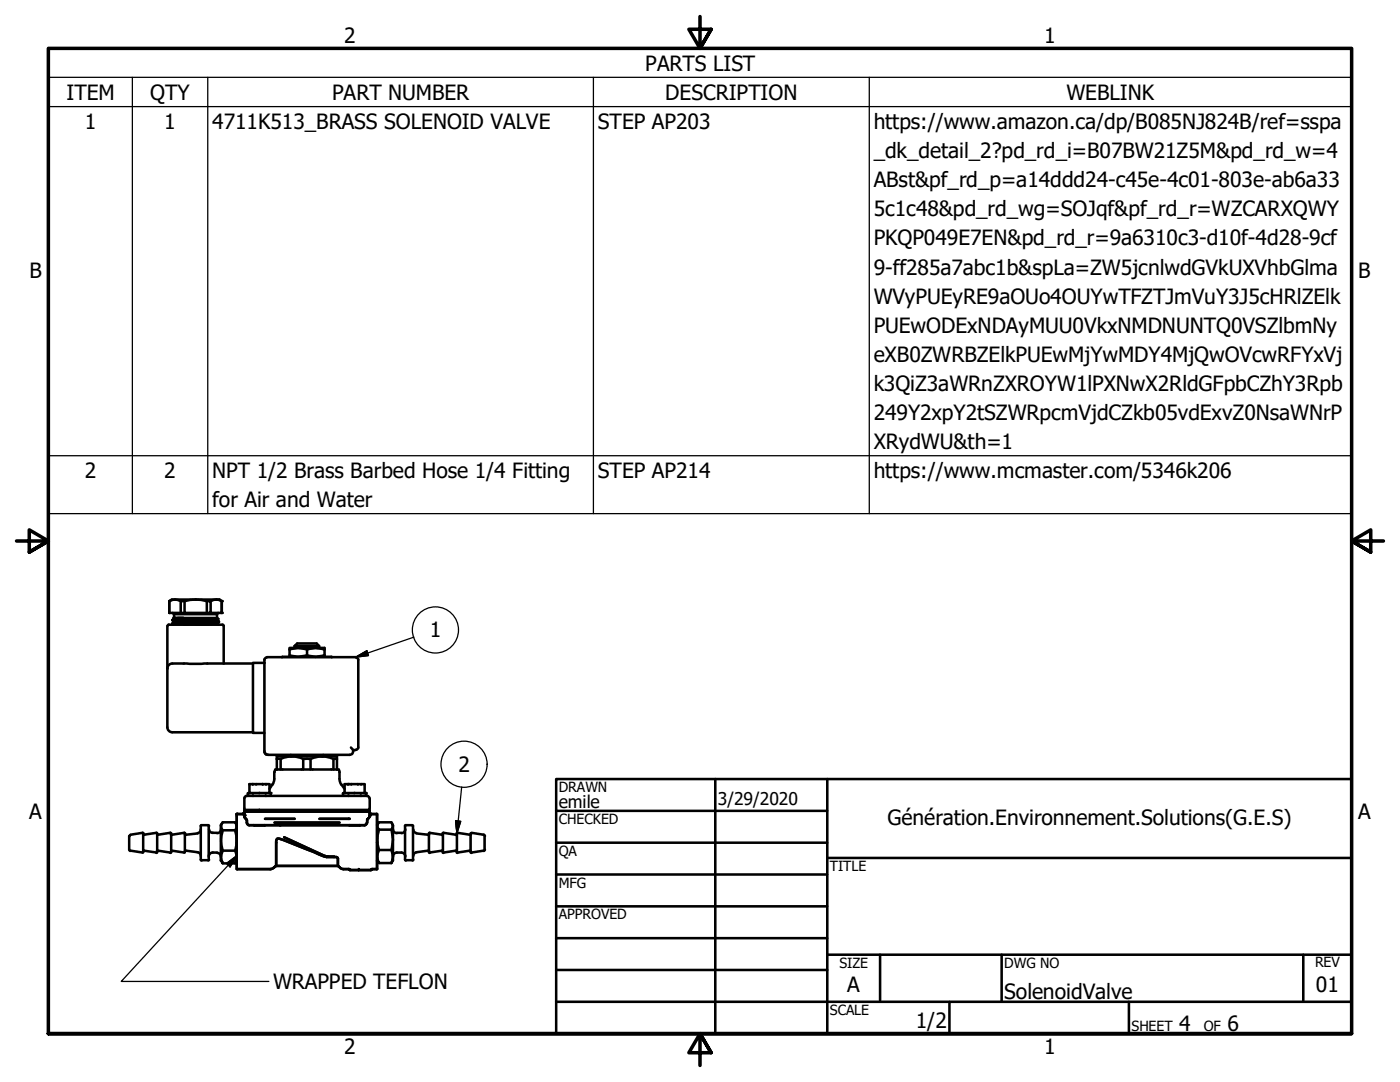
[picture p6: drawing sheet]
<svg xmlns="http://www.w3.org/2000/svg" width="279mm" height="216mm" viewBox="0 0 279 216" stroke-linecap="round" stroke-linejoin="round" font-family="sans-serif">
<!-- layer: Visible (ANSI) -->
<g fill="none" stroke="#000" stroke-width=".51">
<path d="M33.8 120v2.3M33.8 120a2.22 2.22 0 0 1 2.3 0M36.8 120v2.3h4.5M36.8 120h-.7v2.3h.7M39.1 119.6l-2.3 .4M39.1 119.6l2.2 .4M39.1 119.6h-4.8l-.5 .4M39.1 119.6h4.7l.5 .4M42 120a2.1 2.1 0 0 1 2.3 0M44.3 120v2.3h-2.3v-2.3h-.7v2.3h.7M44.3 120v2.3M33.4 124.9v19.5a1.33 1.33 0 0 0 .6 1.6l.4 .1"/>
<path d="M33.5 124.9l.2-.2h10.9v7.7M33.8 122.3h2.3M34.4 132.4a.98 .98 0 0 0-1 1M34.4 132.4h16.1M34.4 123.7v.1M34.4 124.4v.1M34.4 124.5l.2 .2M34.4 123.8l.3 .3M34.5 122.3l.2 .3M34.7 123.3h8.6M34.7 123.4l1.9-.1-1.7 .3M34.7 122.6h8.6"/>
<path d="M34.7 122.6v.8M34.7 124.1l-.3 .3M34.7 123.4l-.3 .3M34.9 123.6l-.5 .1M34.9 123.6h2.1M37 123.6l-2.6 .2M43.3 123.3l.3 .2M43.4 124.4l-6.7 .3M43.4 123.7l-8 .3h-.7v.1M43.4 124.5l-4.1 .2M43.4 123.8l-8.7 .3M43.4 124.5l.2 .2"/>
<path d="M43.4 123.8l.3 .2M43.4 123.7v.1M43.4 124.4v.1M43.6 123.5l-6.6 .1M43.6 122.3l-.3 .3v.7M43.6 123.5l-.2 .2M43.7 124.1l-9.3 .4M43.7 124l-9.3 .4M43.7 124v.1M43.7 124.1l-.3 .3M52.8 132.3v17.6a.76 .76 0 0 0 .7 .7h16.3a.72 .72 0 0 0 .7-.9M52.8 132.3h-2.3v13.9h2.3"/>
<path d="M52.8 131.6v.7M53.2 131.2l-.4 .2v.3M53.3 131.1h17.7M56.3 131.2h9.9M57.8 129.6v-.3h7v1.8M57.8 129.6l.4-.1a4.8 4.8 0 0 1 3.1 .1l.4-.1a4.8 4.8 0 0 1 3.1 .1M57.8 129.6v1.5M57.8 130.7l.4 .2a4.8 4.8 0 0 0 3.1-.2M58.8 128.9l.5-.5h3.9l.5 .5v.4M58.8 128.9h4.9M58.8 128.9v.4M61.3 130.7l.4 .2a4.8 4.8 0 0 0 3.1-.2"/>
<path d="M61.3 129.6v1.1M71 131.2l.3 .1 .2 .4M71.5 131.6v17.6M34.4 146.1h16.1M49.2 158.8l-.4 .2v.3l.1 2.3M49.3 158.8h24M49.5 158.3v.4M49.6 158.2l-.1 .1M49.6 158.2h2.2M49.8 158.1v.1M49.8 158.2v-1.7h3.9l.1 1.7M50.4 156.5h.1"/>
<path d="M50.5 158.7v.1M51.1 156.5h.1M51.9 158.2h1.7M52.4 156.5h.1M52.8 150.1l.2 .4M53 158.7v.1M53.1 156.5h.1M53.1 150.5l.3 .1M53.7 158.2h.3M53.7 158.1v.1M53.9 158.2l.1 .1M54 158.3v.4"/>
<path d="M54.4 156.5l-.6 .9M54.7 155.4l-.3 1.2M54.7 154.1v1.3M54.9 153.5h1.1M54.9 153.6l-.1 .5M55.2 153.5v-2.6h12v2.6M55.2 151.4h.8M56 151.4a5.3 5.3 0 0 1 4.5 0h1.5a5.4 5.4 0 0 1 4.5 0h.7M56 151.4v2.1h6M58 150.6v.3M60.5 151.4v2.1M62 151.4v2.1h5.2"/>
<path d="M64.5 150.6v.3M66.5 151.4v2.1M67.2 153.5h.4M67.6 153.6l.2 1.8M67.8 155.4l.3 1.2M68.1 156.5l.7 .9M68.5 158.3v.4M68.5 158.2v.1M68.6 158.2h2.2M68.8 158.2v-1.7h3.9v1.7M69.5 156.5h-.1M69.5 158.7v.1"/>
<path d="M70 149.2l.5 .5M70.1 156.5h.1M70.5 149.7h.5M70.9 158.2h1.7M71.4 156.5h.1M71.5 149.1l-.1 .3-.4 .2M72 158.7v.1M72.1 156.5h.1M72.7 158.2h.3M73 158.2l.1 .1M73.1 158.3v.4M73.2 158.8l.3 .1 .2 .4"/>
<path d="M73.8 159.3v2M25.8 169.5l.2 .3M25.8 166.8v2.7M26 166.6l-.2 .2M26 169.7l2.4 .4M28.6 166.5l.2 .1M28.6 166.3v3.7M28.6 170l-.1 .1M28.6 166.3l-.1-.1-2.5 .4M28.7 169.7l2.5 .4M28.8 169.7l-.2 .2M31.2 166.2l.2 .1"/>
<path d="M31.2 166.2l-2.5 .4M31.3 169.9l.2-.2 2.5 .4M31.4 166.3v3.7M31.4 170l-.2 .2M34.1 166.5l.2 .1M34.2 166.3l-.2-.1-2.5 .4-.1-.1M34.2 166.3v3.7M34.2 170l-.2 .2M34.3 169.8l-.1 .1M34.3 169.7l2.5 .4 .1-.1M36.9 169.9l.2-.2 2.3 .4a.74 .74 0 0 1 .7 .7M36.9 166.5l.2 .1"/>
<path d="M36.9 166.3v3.7M37 166.3l-.2-.1-2.5 .4M39.4 166.3l-2.3 .3M40.1 165.5a.73 .73 0 0 1-.7 .7M40.2 171.6h1.3M41.5 164.7h-1.3l-.1 .1v6.7l.1 .2M41.6 164.7l.1 .1M41.7 164.8v6.7M41.7 171.5l-.1 .2M41.7 165.4a.73 .73 0 0 0 .7 .8M42.4 170.1h.9M42.4 166.2h.9"/>
<path d="M42.4 170.1a.79 .79 0 0 0-.7 .8M43.3 170.2a.73 .73 0 0 1 .8 .7M44.1 165.4a.79 .79 0 0 1-.8 .8M44.3 164.3l-.2 .4v7l.3 .6a2.7 2.7 0 0 1 0-2.6 6.7 6.7 0 0 1 0-4 1.15 1.15 0 0 1 0-1.6h2.5a1.15 1.15 0 0 1 0 1.6 6.7 6.7 0 0 1 0 4 2.7 2.7 0 0 1 0 2.6l.3-.6M44.4 165.7h2.5M44.4 172.3h2.5M44.4 169.7h2.5M47.1 164.3l.1 .4M47.2 162.4v11zM47.2 162.4h1.3M47.3 173.4h.1M47.4 173.4h6.6"/>
<path d="M48.7 162.1l-.2 .3M48.8 162.9l.3 .5M48.8 162.9v-1h25v1M48.8 161.6h25v.3h-25zM49.1 163.4l.1 .2M49.3 163.6v.5M49.3 164.2l.2 .4 .3 .1M49.8 164.7h23M50.7 164.7h2.1M52.9 163.4h5.9M54.6 173.1l-.7 .3M54.8 164.1h13"/>
<path d="M54.9 173l-.2 .1M55.1 172.8l-.3 .1M55.2 167.4l.5-.1 .8 .3 7.2 2.9a5.2 5.2 0 0 0 3.2 .5l.5 .1v.2v1.5h-12.3v-5zM56.7 167.1l8.1 3.7M63.8 163.4h5.8M64.8 170.8l.4 .1M65.2 170.9h1.5M67.4 172.8l.3 .1M67.7 173l.1 .1M67.9 173.1l.6 .3M68.6 173.4h1.1l.1 .2h1.8M69.7 164.7h2.1"/>
<path d="M71.6 173.6h2.4M71.6 173.4l-.1 .2M73.2 164.2v.2l-.5 .3M73.3 163.6v.5M73.4 163.4l-.1 .2M73.7 161.3l-.1 .3M73.7 162.9l-.3 .5M73.8 162.1l.2 .3M74 162.4h1.2M74.1 173.5l-.1 .1M75.2 162.4v11zM75.3 173.4l-1.1 .1"/>
<path d="M75.4 164.3l-.2 .4M75.6 165.5a1 1 0 0 1 0-1.4h2.5l.1 .2a.94 .94 0 0 1-.1 1.2l.1 .6a6.2 6.2 0 0 1-.1 3.5l.1 .4a2.6 2.6 0 0 1-.1 2.2M75.6 165.5a6.7 6.7 0 0 0 0 4.1 2.83 2.83 0 0 0 0 2.6l-.4-.5M75.6 165.5h2.5M75.6 169.6h2.5M75.6 172.2h2.5M78.2 164.3l.2 .4v7l-.3 .5M78.4 165.4a.79 .79 0 0 0 .8 .8M79.2 170.1h.9M79.2 166.2h.9M79.2 170.1a.79 .79 0 0 0-.8 .8M80.1 170.1a.79 .79 0 0 1 .8 .8"/>
<path d="M80.9 165.4a.79 .79 0 0 1-.8 .8M81 171.6h1.3M82.3 164.7h-1.3l-.2 .1v6.7l.2 .2M82.3 164.7l.1 6.8M82.5 171.5l-.2 .2M82.5 165.5a.73 .73 0 0 0 .6 .7M83.1 166.3l2.4 .3M85.6 170l.2 .2M85.6 166.3v3.7M85.7 166.5l-.2 .1M85.7 169.9l-.2-.2-2.4 .4a.74 .74 0 0 0-.6 .7M85.7 166.2l2.6 .4"/>
<path d="M85.8 166.2l-.2 .1M88.2 169.7l.2 .2M88.3 169.7l-2.6 .4M88.3 166.3l.2-.1 2.5 .4M88.3 170l.2 .2M88.4 166.3v3.7M88.4 166.5l-.2 .1M91.1 166.3l.2-.1 2.5 .4M91.1 170l.2 .2M91.2 169.9l-.2-.2-2.5 .4M91.2 166.5l-.2 .1M91.2 166.3v3.7"/>
<path d="M93.9 170l.2 .2M93.9 166.3v3.7M94 169.9l-.2-.2-2.5 .4M94 166.5l-.2 .1M94.1 166.2l-.1 .1M94.1 166.2l2.4 .4 .3 .2M96.5 169.7l-2.4 .4M96.7 166.8v2.7M96.8 169.5l-.3 .3"/>
</g>
<g fill="#000">
<circle cx="44.3" cy="120" r=".25"/>
<circle cx="44.3" cy="122.3" r=".25"/>
<circle cx="54" cy="158.2" r=".25"/>
<circle cx="69.5" cy="156.5" r=".25"/>
<circle cx="71.4" cy="156.5" r=".25"/>
<circle cx="72.7" cy="158.2" r=".25"/>
<circle cx="73" cy="158.2" r=".25"/>
<circle cx="47.2" cy="162.4" r=".25"/>
<circle cx="48.5" cy="162.4" r=".25"/>
<circle cx="48.8" cy="162.7" r=".25"/>
<circle cx="55.8" cy="164.7" r=".25"/>
<circle cx="65.3" cy="170.9" r=".25"/>
<circle cx="69.6" cy="163.4" r=".25"/>
<circle cx="69.7" cy="173.5" r=".25"/>
<circle cx="73.8" cy="162.7" r=".25"/>
</g>
<!-- layer: Symbol (ANSI) -->
<g fill="none" stroke="#000" stroke-width=".25">
<path d="M9.8 15.4v-5.7h259.9v5.7M9.8 15.4h259.9v5.9M9.8 15.4v87.1h259.9v-81.2M26.4 15.4v87.1M41.5 15.4v87.1M118.4 15.4v87.1M173.5 15.4v87.1M9.8 21.3h259.9M9.8 90.9h259.9M71 131.1l2.2-1.2 .3 .9zM82.6 127.1l-11.6 4M92.1 157l-.9 9.3"/>
<path d="M45.2 172.3l2-1.5-1.3 2.2zM47.2 170.8l-23 25h29.5M90.9 163.8l1 .1-.7 2.4z"/>
<circle cx="86.9" cy="125.7" r="4.6"/>
<circle cx="92.6" cy="152.5" r="4.6"/>
</g>
<!-- layer: Border (ANSI) -->
<path d="M139.7 3.3v6.4l-2.2-3.9h4.4l-2.2 3.9 2.2-3.9M3.3 107.9h6.4l-3.9-2.2v4.5l3.9-2.3-3.9 2.3M276.1 107.9h-6.4l3.9-2.2v4.5l-3.9-2.3 3.9 2.3M9.7 206.2v-196.5h260v196.5h-260h260M141.9 210.1l-2.2-3.9 2.2 3.9h-4.4l2.2-3.9v6.4" fill="none" stroke="#000" stroke-width=".7"/>
<!-- layer: Title (ANSI) -->
<g fill="none" stroke="#000" stroke-width=".51">
<path d="M111 155.4h158.7v50.8h-158.7zM142.7 155.4v50.8M165.1 155.4v50.8M111 161.8h54.1M111 168.1h54.1M111 174.5h54.1M165.1 171.2h104.6M111 180.8h54.1M111 187.2h54.1M111 193.5h54.1M111 199.9h158.7M165.1 190.5h104.6"/>
<path d="M175.6 190.5v9.4M189.5 199.9v6.3M199.9 190.5v9.4M225.3 199.9v6.3M260.1 190.5v9.4"/>
</g>
<!-- layer: Symbol (ANSI) -->
<path d="M71 131.1l2.2-1.2zM71 131.1l2.2-1.2 .3 .9zM47.2 170.8l-1.3 2.2zM45.2 172.3l2-1.5-1.3 2.2zM90.9 163.8l.3 2.5zM90.9 163.8l1 .1-.7 2.4z" fill="#000" stroke="#000" stroke-width=".25"/>
<g font-size="4.2">
<text x="68.7" y="8.6">2</text>
<text x="208.4" y="8.6">1</text>
<text x="128.8" y="14.1">PARTS LIST</text>
<text x="13.3" y="19.9">ITEM</text>
<text x="30" y="19.9">QTY</text>
<text x="66.3" y="19.9">PART NUMBER</text>
<text x="132.8" y="19.9">DESCRIPTION</text>
<text x="212.9" y="19.9">WEBLINK</text>
<text x="17" y="25.7">1</text>
<text x="32.8" y="25.7">1</text>
<text x="42.4" y="25.7">4711K513_BRASS SOLENOID VALVE</text>
<text x="119.3" y="25.7">STEP AP203</text>
<text x="174.4" y="25.8">https://www.amazon.ca/dp/B085NJ824B/ref=sspa</text>
<text x="174.4" y="31.6">_dk_detail_2?pd_rd_i=B07BW21Z5M&amp;pd_rd_w=4</text>
<text x="174.4" y="37.4">ABst&amp;pf_rd_p=a14ddd24-c45e-4c01-803e-ab6a33</text>
<text x="174.4" y="43.2">5c1c48&amp;pd_rd_wg=SOJqf&amp;pf_rd_r=WZCARXQWY</text>
<text x="174.4" y="49">PKQP049E7EN&amp;pd_rd_r=9a6310c3-d10f-4d28-9cf</text>
<text x="5.9" y="55.5">B</text>
<text x="174.4" y="54.8">9-ff285a7abc1b&amp;spLa=ZW5jcnlwdGVkUXVhbGlma</text>
<text x="271.1" y="55.5">B</text>
<text x="174.4" y="60.6">WVyPUEyRE9aOUo4OUYwTFZTJmVuY3J5cHRlZElk</text>
<text x="174.4" y="66.4">PUEwODExNDAyMUU0VkxNMDNUNTQ0VSZlbmNy</text>
<text x="174.4" y="72.2">eXB0ZWRBZElkPUEwMjYwMDY4MjQwOVcwRFYxVj</text>
<text x="174.4" y="78">k3QiZ3aWRnZXROYW1lPXNwX2RldGFpbCZhY3Rpb</text>
<text x="174.4" y="83.8">249Y2xpY2tSZWRpcmVjdCZkb05vdExvZ0NsaWNrP</text>
<text x="174.4" y="89.6">XRydWU&amp;th=1</text>
<text x="17" y="95.4">2</text>
<text x="32.8" y="95.4">2</text>
<text x="42.4" y="95.4">NPT 1/2 Brass Barbed Hose 1/4 Fitting</text>
<text x="119.3" y="95.4">STEP AP214</text>
<text x="174.4" y="95.4">https://www.mcmaster.com/5346k206</text>
<text x="42.4" y="101.2">for Air and Water</text>
<text x="85.8" y="127.2">1</text>
<text x="91.5" y="154.1">2</text>
<text x="5.8" y="163.4">A</text>
<text x="177.1" y="164.6">Génération.Environnement.Solutions(G.E.S)</text>
<text x="271" y="163.4">A</text>
<text x="54.5" y="197.4">WRAPPED TEFLON</text>
<text x="169.1" y="198">A</text>
<text x="262.6" y="198">01</text>
<text x="200.4" y="199.3">SolenoidValve</text>
<text x="182.8" y="205.1">1/2</text>
<text x="235.3" y="205.7">4</text>
<text x="245" y="205.7">6</text>
<text x="68.7" y="210.3">2</text>
<text x="208.4" y="210.3">1</text>
</g>
<g font-size="3.5">
<text x="111.5" y="161.2">emile</text>
<text x="143.3" y="160.7">3/29/2020</text>
</g>
<g font-size="2.8">
<text x="111.5" y="158">DRAWN</text>
<text x="111.5" y="164.4">CHECKED</text>
<text x="111.5" y="170.8">QA</text>
<text x="165.6" y="173.7">TITLE</text>
<text x="111.5" y="177.1">MFG</text>
<text x="111.5" y="183.5">APPROVED</text>
<text x="167.5" y="193.1">SIZE</text>
<text x="200.4" y="193.1">DWG NO</text>
<text x="262.4" y="193">REV</text>
<text x="165.6" y="202.5">SCALE</text>
<text x="225.8" y="205.7">SHEET</text>
<text x="240.2" y="205.7">OF</text>
</g>
</svg>
